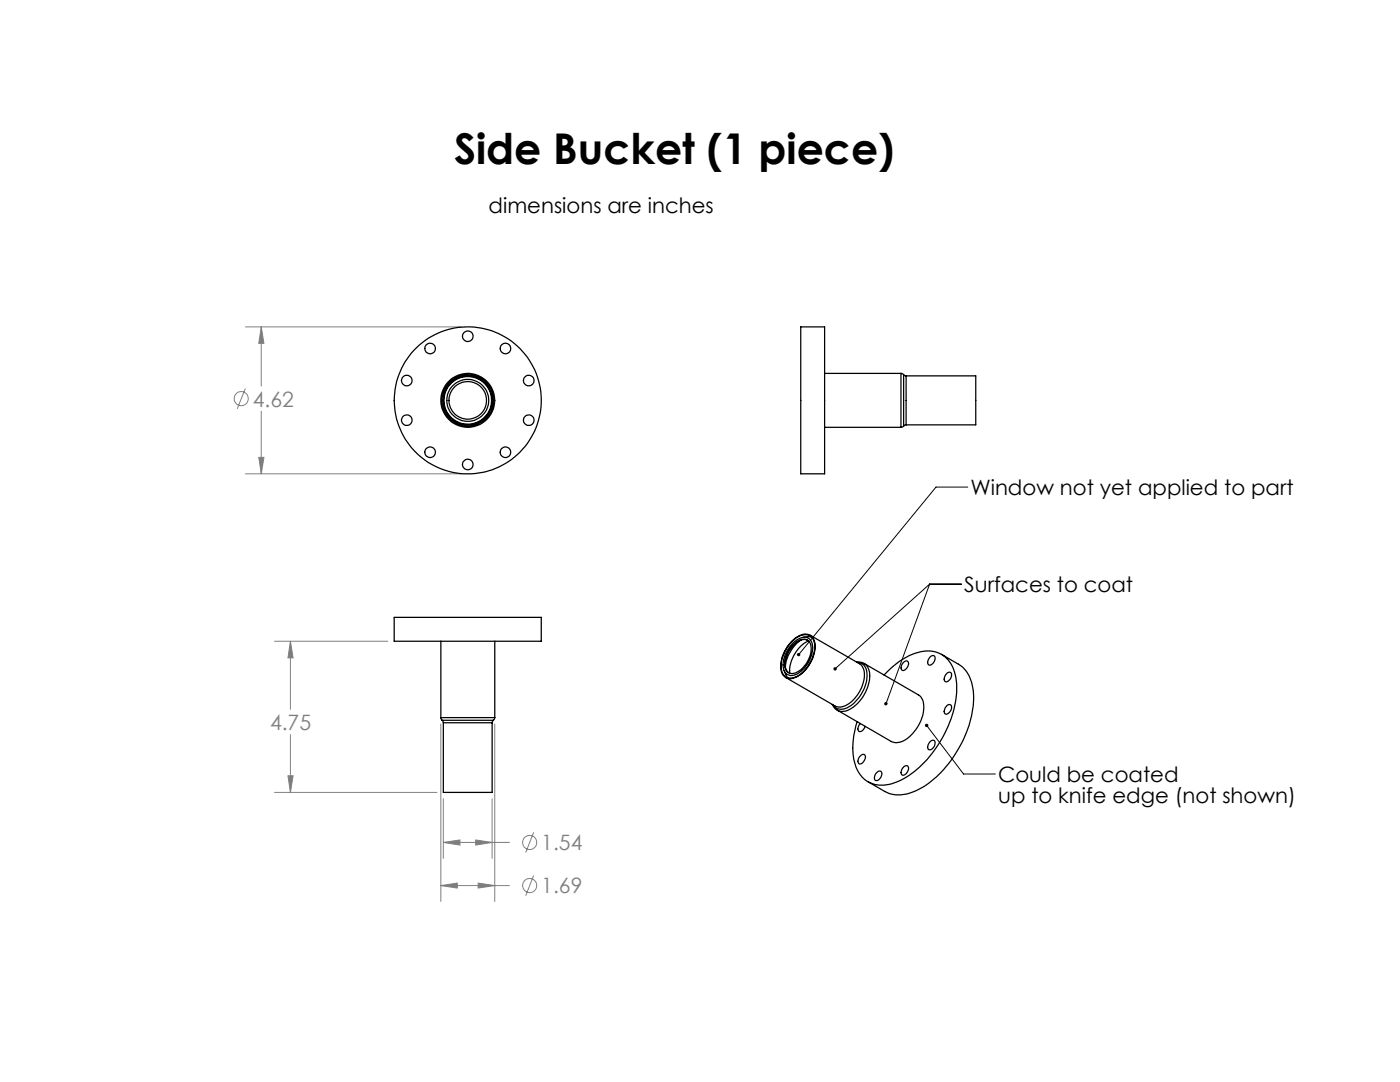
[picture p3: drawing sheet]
<svg xmlns="http://www.w3.org/2000/svg" width="279mm" height="216mm" viewBox="0 0 279 216" stroke-linecap="round" stroke-linejoin="round" font-family="sans-serif">
<g fill="none" stroke="#808080" stroke-width=".2">
<path d="M49 77.5l-1.7 4.1M49 65.2h43.1M52.1 65.2l.6 3.3h-1.1zM52.1 65.2v11.8M49 94.5h43.1M51.6 91.3h1.1l-.6 3.2zM52.1 82.1v12.4M54.8 128h22.6M58 128l.5 3.3h-1zM58 128v13.5M54.8 158.1h32.4M57.5 154.8h1l-.5 3.3z"/>
<path d="M58 146.6v11.5M88 144.5v35.4M88.5 159.4v11.9M98.2 159.4v11.9M98.7 144.5v35.4M88 176.7l3.3-.5v1zM88 176.7h13.7M88.5 168.1l3.3-.5v1zM88.5 168.1h13.2M94.9 167.6l3.3 .5-3.3 .5zM95.4 176.2l3.3 .5-3.3 .5zM106.5 166.1l-1.6 4"/>
<path d="M106.5 174.7l-1.6 4"/>
<circle cx="48.1" cy="79.5" r="1.42"/>
<circle cx="105.7" cy="176.7" r="1.41"/>
<circle cx="105.7" cy="168.1" r="1.4"/>
</g>
<path d="M193.1 97.2h-6.3l-27.4 33.4M185.5 116.6h6.4M185.5 116.6l-18.8 16.9M185.5 116.6l-8.7 23.8M184.9 144.7l7.4 9.7h6.3" fill="none" stroke="#000" stroke-width=".2"/>
<path d="M166.5 133.2l-.2 .2 .1 .3 .3-.2-.3 .2a.35 .35 0 0 0 .5 0 .35 .35 0 0 0 0-.4 .35 .35 0 0 0-.4-.1zM176.5 140.3v.2l.2 .3 .1-.4-.1 .4a.35 .35 0 0 0 .4-.2 .35 .35 0 0 0-.1-.5 .35 .35 0 0 0-.5 .2zM159.1 130.4l-.1 .3 .2 .2 .2-.3-.2 .3a.33 .33 0 0 0 .4-.1 .33 .33 0 0 0 0-.5 .33 .33 0 0 0-.5 .1zM184.7 144.5a.34 .34 0 0 0 0 .5 .34 .34 0 0 0 .5-.2 .34 .34 0 0 0-.4-.4l.1 .3z" fill="#000"/>
<path d="M52.1 65.2l.6 3.3h-1.1zM51.6 91.3h1.1l-.6 3.2zM58 128l.5 3.3h-1zM57.5 154.8h1l-.5 3.3zM88.5 168.1l3.3-.5v1zM94.9 167.6l3.3 .5-3.3 .5zM88 176.7l3.3-.5v1zM95.4 176.2l3.3 .5-3.3 .5z" fill="#808080"/>
<g fill="none" stroke="#000" stroke-width=".25">
<path d="M159.8 65.2h4.8v29.3h-4.8zM164.6 74.5h15.2M179.8 74.5l.5 .3M179.8 74.5v10.8M180.3 74.8l.5 .2M180.3 74.8v10.2M180.8 75h13.9v9.8h-13.9M180.8 75v9.8M164.6 85.3h15.2M180.3 85l-.5 .3M180.8 84.8l-.5 .2M78.7 123.2h29.3v4.8h-29.3z"/>
<path d="M88 128v15.2M98.7 128v15.2M156.5 133.8l.7 1.5M158 128.1a3.1 3.1 0 0 1 3.8-1.1 3.7 3.7 0 0 1 .3 4.3 6.1 6.1 0 0 1-4.1 4 2.04 2.04 0 0 1-2.1-2.5 7.6 7.6 0 0 1 2.1-4.7zM158 127.9a3.5 3.5 0 0 1 3.5-1.3 2.61 2.61 0 0 1 1.1 3.1 6.9 6.9 0 0 1-4.6 5.7 2.06 2.06 0 0 1-2.2-2.4 7.9 7.9 0 0 1 2.2-5.1zM158.3 128.3a2.55 2.55 0 0 1 3.3-.8 3.5 3.5 0 0 1 .1 3.9 4.9 4.9 0 0 1-3.9 3.4 1.78 1.78 0 0 1-1.5-2.1 6.5 6.5 0 0 1 2-4.4zM158.3 128.7a2.4 2.4 0 0 1 2.9-.9 3.1 3.1 0 0 1 .2 3.8 4.1 4.1 0 0 1-3.6 2.8 1.97 1.97 0 0 1-1.2-2.5 6.1 6.1 0 0 1 1.7-3.2zM159.8 127.7a7.7 7.7 0 0 0-3.1 5.4M161.1 127.7a2.84 2.84 0 0 0-3.2 1.6 4.2 4.2 0 0 0-.8 4.7l.3 .2M161.3 127.9a7.1 7.1 0 0 0-3.7 6.4M161.7 126.8l9.8 5.6a3.4 3.4 0 0 1 .7 4.1 6.6 6.6 0 0 1-4.3 4.6l-1.3-.2-9.8-5.7M161.9 127.1l-.7-.1-.9 .2"/>
<path d="M171 132.1l.8 .1 .7 .2M171.1 132.2a2.02 2.02 0 0 1 1.9 2.4 7.5 7.5 0 0 1-4.6 6.9 1.92 1.92 0 0 1-2.2-.9M172.5 132.4l10.8 6.2a3.1 3.1 0 0 1 1 3.5 8.1 8.1 0 0 1-4.6 6l-.9 .1-.9-.2-10.8-6.3M172.5 132.4a3.4 3.4 0 0 1 .9 4 7.8 7.8 0 0 1-4.6 5.5l-.9 .1-.8-.3M176.4 134.7a12.9 12.9 0 0 1 9.1-4.8 5.8 5.8 0 0 1 5.3 5.4 20.5 20.5 0 0 1-4.5 14.6 16.5 16.5 0 0 1-8.9 6.6 5.5 5.5 0 0 1-6.9-4.5 15.2 15.2 0 0 1 .6-8M180.4 132.1a.57 .57 0 0 1 .8-.1 .57 .57 0 0 1 0 .9 .97 .97 0 0 1-1.2 .8 1.34 1.34 0 0 1 .4-1.6zM185.6 131.2a.59 .59 0 0 1 .8-.3 .59 .59 0 0 1 .1 .9 .99 .99 0 0 1-1.3 .8 1.2 1.2 0 0 1 .4-1.4zM187.9 130.6l3.4 1.9a6.7 6.7 0 0 1 3 5.9 22.4 22.4 0 0 1-6.4 15.6 13.6 13.6 0 0 1-8.2 4.6 5.5 5.5 0 0 1-3.1-.7l-3.4-1.9M189 134.3a.54 .54 0 0 1 .7-.1 .54 .54 0 0 1 .2 .7 1.04 1.04 0 0 1-1.3 1 1.38 1.38 0 0 1 .4-1.6zM88 143.2l.2 .5M88 143.2h10.7M88.2 143.7l.3 .5"/>
<path d="M88.2 143.7h10.3M88.5 144.2v13.9h9.7v-13.9M88.5 144.2h9.7M98.5 143.7l-.3 .5M98.7 143.2l-.2 .5M166.1 140.5l.6 .9 .4 .3M171.7 144.4a1.04 1.04 0 0 0-.2 1.6 1.3 1.3 0 0 0 1.1-1.1M171.8 150.7a.55 .55 0 0 1 .8 0 .55 .55 0 0 1 0 .8 .94 .94 0 0 1-1.3 .8 1.3 1.3 0 0 1 .5-1.6zM175.1 154.1a.56 .56 0 0 1 .8-.1 .56 .56 0 0 1 0 .8 .94 .94 0 0 1-1.3 .8 1.33 1.33 0 0 1 .5-1.5zM180.4 153a.57 .57 0 0 1 .8-.1 .57 .57 0 0 1 0 .8 .97 .97 0 0 1-1.2 .9 1.34 1.34 0 0 1 .4-1.6zM185.6 148.1a.59 .59 0 0 1 .8-.3 .59 .59 0 0 1 .1 .9 .98 .98 0 0 1-1.3 .8 1.25 1.25 0 0 1 .4-1.4zM189 140.8a.54 .54 0 0 1 .7-.2 .54 .54 0 0 1 .2 .8 1.04 1.04 0 0 1-1.3 1 1.41 1.41 0 0 1 .4-1.6z"/>
<circle cx="81.2" cy="75.9" r="1.05"/>
<circle cx="85.8" cy="69.5" r="1.06"/>
<circle cx="93.3" cy="79.9" r="14.7"/>
<circle cx="93.3" cy="79.9" r="4.9"/>
<circle cx="93.3" cy="67.1" r="1.06"/>
<circle cx="93.4" cy="79.9" r="5.1"/>
<circle cx="93.4" cy="79.9" r="4.2"/>
<circle cx="93.4" cy="79.9" r="4.8"/>
<circle cx="93.4" cy="79.9" r="3.8"/>
<circle cx="93.4" cy="79.9" r="5.4"/>
<circle cx="100.9" cy="69.5" r="1.05"/>
<circle cx="105.5" cy="75.9" r="1.05"/>
<circle cx="81.2" cy="83.9" r="1.06"/>
<circle cx="85.8" cy="90.2" r="1.06"/>
<circle cx="93.3" cy="92.7" r="1.06"/>
<circle cx="100.9" cy="90.2" r="1.05"/>
<circle cx="105.5" cy="83.9" r="1.06"/>
</g>
<text font-size="8.5" x="90.6" y="32.7">Side Bucket (1 piece)</text>
<g font-size="4.2">
<text x="97.5" y="42.4">dimensions are inches</text>
<text x="193.7" y="98.8">Window not yet applied to part</text>
<text x="192.4" y="118.2">Surfaces to coat</text>
<text x="199.2" y="156.1">Could be coated</text>
<text x="199.2" y="160.3">up to knife edge (not shown)</text>
</g>
<g font-size="4.2" fill="#808080">
<text x="50.5" y="81.1">4.62</text>
<text x="53.9" y="145.6">4.75</text>
<text x="108" y="169.7">1.54</text>
<text x="108" y="178.3">1.69</text>
</g>
</svg>
